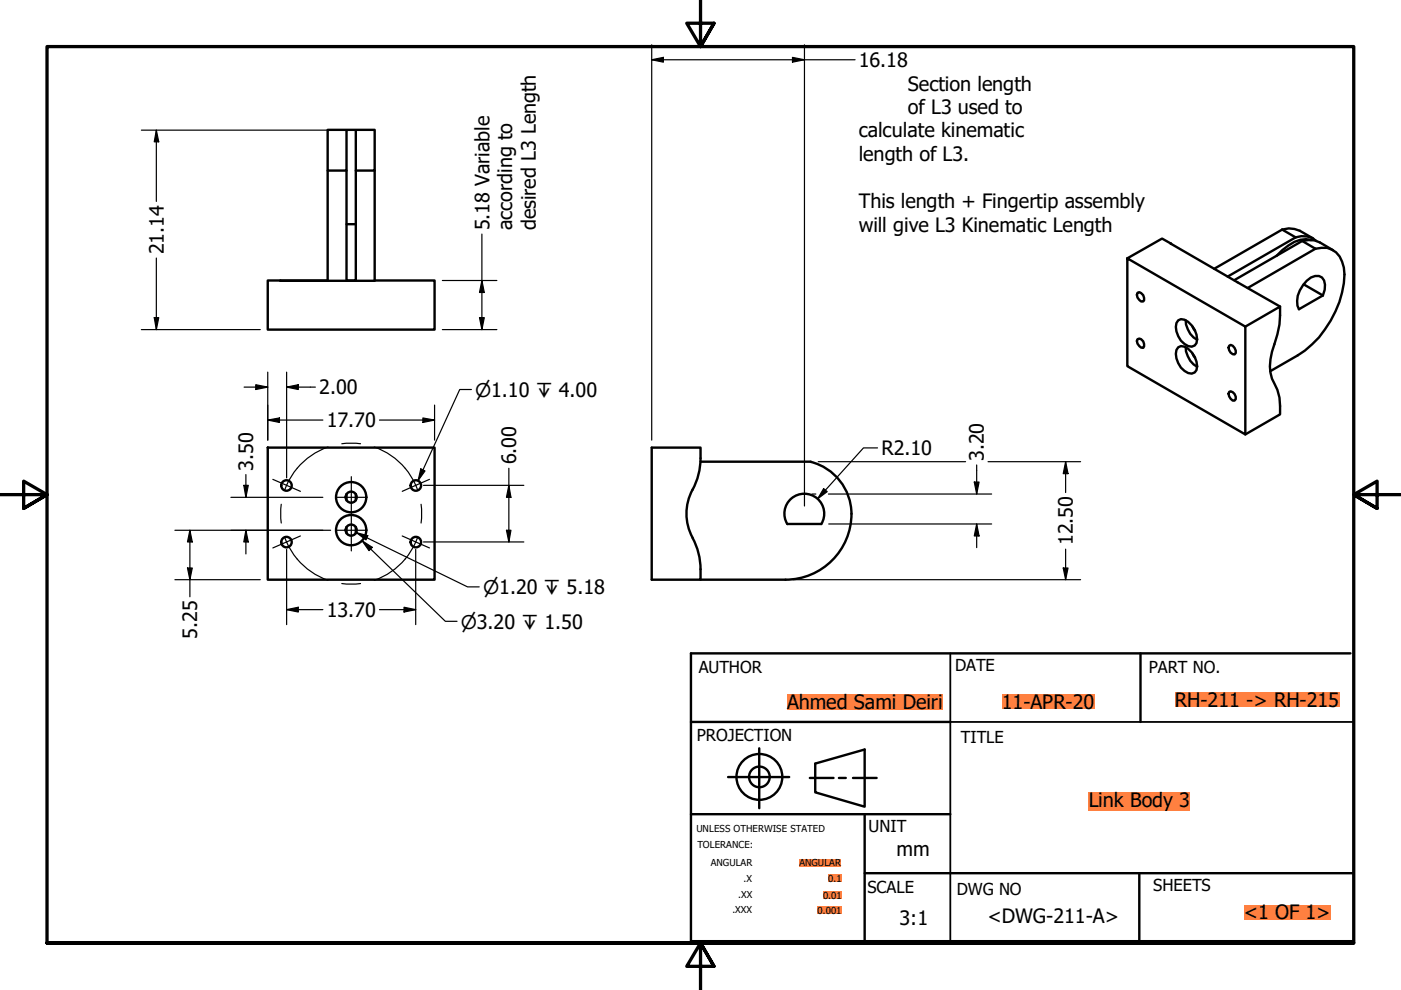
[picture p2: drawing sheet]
<svg xmlns="http://www.w3.org/2000/svg" width="297mm" height="210mm" viewBox="0 0 297 210" stroke-linecap="round" stroke-linejoin="round" font-family="sans-serif">
<!-- layer: Visible (ANSI) -->
<g fill="none" stroke="#000" stroke-width=".51">
<path d="M69.5 36.2v23.3M73.5 27.6v8.6h-4v-8.7h9.9v8.7h-4v-8.6M73.5 36.2v23.3h1.9v-23.3M79.4 36.2v23.3M59.4 59.5h20M69.5 59.5h-12.7v10.4h35.3v-10.4h-12.7M73.5 47.5h1.9M248.3 51.7l23.1 13.3M248.3 51.7l-1.9-1.1-7.4 4.2 25 14.5v22.8l-25-14.5v-22.8M271.8 48.7l1.4-.3 1.2 .1 1.2 .4 2.8 1.7M271.8 48.7l2.9 1.6M271.8 48.7l-14.4 8.3"/>
<path d="M274.7 50.3a4.4 4.4 0 0 1 4.4 .8M274.7 50.3l-14.4 8.3M276.1 51.1l1.3-.2 1.3 .1 1.1 .4 2.8 1.7M276.1 51.1l2.8 1.6M276.1 51.1l-14.4 8.3M277.1 59.5a2.48 2.48 0 0 1 3.2-.7 3.4 3.4 0 0 1 .2 3.8l-5.1 3a5.3 5.3 0 0 1 1.7-6.1zM278 50.9a5.5 5.5 0 0 0-4.8 1.1l-1.4 1.1-1.2 1.2M278.9 52.7a4.3 4.3 0 0 1 5.6 2.8 10.5 10.5 0 0 1 0 6.5 22.3 22.3 0 0 1-9.4 13.3l-5.8 3.4M278.9 52.7l-14.4 8.4M241.2 62.1a1.19 1.19 0 0 1 1.4 1.6l-.2 .2a1.34 1.34 0 0 1-1.2-1.8zM241.2 71.9l.4-.1a1.3 1.3 0 0 1 .8 2 1.42 1.42 0 0 1-1.2-1.9zM249.8 67.9a2.21 2.21 0 0 1 2.9 1.1 4.2 4.2 0 0 1 1 3.7l-.4 .6a2.31 2.31 0 0 1-2.9-1.1 4.4 4.4 0 0 1-1-3.7z"/>
<path d="M249.8 73.6a2.21 2.21 0 0 1 2.9 1.1 4.2 4.2 0 0 1 1 3.8l-.4 .5a2.31 2.31 0 0 1-2.9-1.1 4.4 4.4 0 0 1-1-3.7zM251.4 67.9a5 5 0 0 0 2.4 4.1M251.4 73.6a5 5 0 0 0 2.4 4.2M252.9 69.3l.5 .8M252.9 75l.5 .9M260.6 73.3l.3-.2a1.6 1.6 0 0 1 1.1 1.7l-.3 .4a1.36 1.36 0 0 1-1.1-1.9zM264 69.3l7.4-4.3a20.9 20.9 0 0 1-1.7 9.6 9.3 9.3 0 0 0 1.1 8l.5 1.7 .1 3.6-7.4 4.2M276.4 60.3l4.1 2.3M56.8 94.9h35.3v28h-35.3zM148.5 97.1v-2.2h-10.3v28h10.3v-2.2M148.5 97.9h23.4M148.5 97.2a15.1 15.1 0 0 1-2.1 7.6 11 11 0 0 0 .8 10l.7 1.6 .4 1.7 .2 2.6"/>
<path d="M171.9 97.9a11.6 11.6 0 0 1 7.9 15.4 14 14 0 0 1-13.3 9.6h-18M260.6 83.1a1.17 1.17 0 0 1 1.4 1.5l-.3 .3a1.36 1.36 0 0 1-1.1-1.8zM73.5 104.7v1.4M73.5 111.7v1.4M75.4 104.7v1.4M75.4 111.7v1.4M166.9 111.1h7.2a4.2 4.2 0 0 0-3.6-6.4 4.2 4.2 0 0 0-3.6 6.4"/>
<circle cx="60.7" cy="114.9" r="1.11"/>
<circle cx="60.7" cy="102.9" r="1.11"/>
<circle cx="74.5" cy="112.4" r="3.2"/>
<circle cx="74.5" cy="105.4" r="3.2"/>
<circle cx="74.5" cy="105.4" r="1.17"/>
<circle cx="74.5" cy="112.4" r="1.17"/>
<circle cx="88.2" cy="114.9" r="1.11"/>
<circle cx="88.2" cy="102.9" r="1.11"/>
</g>
<!-- layer: Border (ANSI) -->
<path d="M148.5 -.1v10l-2.9-5h5.8l-2.9 5 2.9-5M0 104.9h10l-5-2.9v5.8l5-2.9-5 2.9M297 104.9h-10l5-2.9v5.8l-5-2.9 5 2.9M10 199.9v-190h277v190h-277h277M151.4 204.9l-2.9-5 2.9 5h-5.8l2.9-5v10" fill="none" stroke="#000" stroke-width=".7"/>
<!-- layer: Title (ANSI) -->
<g fill="none" stroke="#000" stroke-width=".51">
<path d="M241.8 138.5v14.6M286.3 138.5h-139.8v61.1h140.5M146.5 153.1h55M161 158.7v12.7M146.5 172.6h55M154.4 164.8h12.9M171.7 164.9h5M172.8 161.9l10.5-3v12.1l-10.5-3zM177.9 164.9h1.4M180.8 164.9h5.1M183.3 172.6v27.3M183.3 185.1h103.5"/>
<path d="M241.6 185.1v14.8"/>
<circle cx="161" cy="164.7" r="4.9"/>
<circle cx="161" cy="164.7" r="2.19"/>
</g>
<path d="M201.5 138.5v61.1M201.5 153.1h85.3M139.3 199.9h147.5" fill="none" stroke="#000" stroke-width=".38"/>
<g fill="#ff8040">
<path d="M230.8 168h21.5v4h-21.5z" fill-rule="evenodd"/>
<path d="M212.4 147.2h19.6v3.2h-19.6z" fill-rule="evenodd"/>
<path d="M249.1 146.8h34.8v3.2h-34.8z" fill-rule="evenodd"/>
<path d="M166.9 147.2h32.9v3.2h-32.9z" fill-rule="evenodd"/>
<path d="M263.7 191.8h18.4v3.2h-18.4z" fill-rule="evenodd"/>
<path d="M169.5 182.2h8.9v1.5h-8.9z" fill-rule="evenodd"/>
<path d="M175.6 185.5h2.8v1.5h-2.8z" fill-rule="evenodd"/>
<path d="M174.5 189h4v1.6h-4z" fill-rule="evenodd"/>
<path d="M173.3 192.2h5.1v1.6h-5.1z" fill-rule="evenodd"/>
</g>
<!-- layer: Dimension (ANSI) -->
<g fill="none" stroke="#000" stroke-width=".25">
<path d="M138.2 12.7l2.5-.5v1zM138.2 12.7h43.1M138.2 9.5v83.8M168 12.2l2.6 .5-2.6 .5zM170.6 9.5v97.8M30 27.6h41.9M33.1 27.6l.6 2.5h-1zM33.1 27.6v15.1M33.1 54.7v15.2M93.8 59.5h11.5M102.2 59.5l.5 2.5h-1zM102.2 49.6v20.3"/>
<path d="M30 69.9h25.2M32.7 67.3h1l-.6 2.6zM56.8 78.9v14.4M60.8 78.9v22.4M93.8 69.9h11.5M101.7 67.3h1l-.5 2.6zM51.8 82.1h5M54.2 81.6l2.6 .5-2.6 .5zM56.8 89.1l2.4-.5v1zM56.8 89.1h11.7M60.8 82.1l2.4-.5v1zM60.8 82.1h6.1"/>
<path d="M80.5 89.1h11.6M89.7 88.6l2.4 .5-2.4 .5zM92.1 85.9v7.4M107.9 99.3v15.6M173.5 97.9h31.2M186.1 95h-3l-9.7 10.8M207.1 98.6v6.1M209.5 97.9h19.6M225.9 97.9l.5 2.5h-1zM225.9 97.9v6.5M37.1 112.4h33M40.3 112.4l.5 2.5h-1z"/>
<path d="M40.3 112.4v14.1M49 105.4h19.5M51.7 102.9h.9l-.5 2.5zM52.1 112.4l.5 2.5h-.9zM52.1 100.6v4.8M52.1 112.4v5M60.8 116.5v15.9M88.1 116.5v15.9M89.8 114.9h21.3M89.8 102.9h21.3M107.4 112.4h.9l-.4 2.5zM107.9 102.9l.4 2.5h-.9z"/>
<path d="M172.1 104.7h.9M174.6 103.6l.8 .6-2 1.6zM175.6 104.7h34.6M175.7 111.1h34.5M206.6 102.2h1l-.5 2.5zM207.1 111.1l.5 2.5h-1zM207.1 111.1v5M225.9 116.4v6.5M37.1 122.9h18.1M39.8 120.4h1l-.5 2.5zM60.8 129.3l2.4-.6v1.1zM60.8 129.3h7.7"/>
<path d="M80.5 129.3h7.6M85.7 128.7l2.4 .6-2.4 .5zM168.1 122.9h61M225.4 120.4h1l-.5 2.5z"/>
</g>
<g fill="#000">
<path d="M138.2 12.7l2.5-.5v1z" fill-rule="evenodd"/>
<path d="M168 12.2l2.6 .5-2.6 .5z" fill-rule="evenodd"/>
<path d="M33.1 27.6l.6 2.5h-1z" fill-rule="evenodd"/>
<path d="M32.7 67.3h1l-.6 2.6z" fill-rule="evenodd"/>
<path d="M101.7 67.3h1l-.5 2.6z" fill-rule="evenodd"/>
<path d="M102.2 59.5l.5 2.5h-1z" fill-rule="evenodd"/>
<path d="M54.2 81.6l2.6 .5-2.6 .5z" fill-rule="evenodd"/>
<path d="M56.8 89.1l2.4-.5v1z" fill-rule="evenodd"/>
<path d="M60.8 82.1l2.4-.5v1z" fill-rule="evenodd"/>
<path d="M89.7 88.6l2.4 .5-2.4 .5z" fill-rule="evenodd"/>
<path d="M40.3 112.4l.5 2.5h-1z" fill-rule="evenodd"/>
<path d="M51.7 102.9h.9l-.5 2.5z" fill-rule="evenodd"/>
<path d="M52.1 112.4l.5 2.5h-.9z" fill-rule="evenodd"/>
<path d="M107.4 112.4h.9l-.4 2.5z" fill-rule="evenodd"/>
<path d="M107.9 102.9l.4 2.5h-.9z" fill-rule="evenodd"/>
<path d="M174.6 103.6l.8 .6-2 1.6z" fill-rule="evenodd"/>
<path d="M206.6 102.2h1l-.5 2.5z" fill-rule="evenodd"/>
<path d="M207.1 111.1l.5 2.5h-1z" fill-rule="evenodd"/>
<path d="M225.9 97.9l.5 2.5h-1z" fill-rule="evenodd"/>
<path d="M39.8 120.4h1l-.5 2.5z" fill-rule="evenodd"/>
<path d="M60.8 129.3l2.4-.6v1.1z" fill-rule="evenodd"/>
<path d="M85.7 128.7l2.4 .6-2.4 .5z" fill-rule="evenodd"/>
<path d="M225.4 120.4h1l-.5 2.5z" fill-rule="evenodd"/>
</g>
<!-- layer: Center Mark (ANSI) -->
<path d="M57.8 101.6l5.9 2.6M63.7 113.6l-5.9 2.6M71.3 112.4h6.4M71.3 105.4h6.4M85.3 113.6l5.8 2.6M91.1 101.6l-5.8 2.6" fill="none" stroke="#000" stroke-width=".25"/>
<!-- layer: Centerline (ANSI) -->
<path d="M69.6 94.8a15 15 0 0 0-9.3 9.2M72.5 94.1l2-.1 1.9 .1M79.4 94.8a15 15 0 0 1 8.8 8.1M59.6 106.9l-.1 2 .1 2M60.3 113.8a15 15 0 0 0 9.3 9.2M74.5 101.1v15.7M88.2 102.9l.4 1.1M88.6 113.8a15 15 0 0 1-9.3 9.2M89.3 106.9l.1 2-.1 2M72.5 123.7l2 .2 1.9-.2" fill="none" stroke="#000" stroke-width=".25"/>
<!-- layer: Symbol (ANSI) -->
<path d="M89.2 99.4l.9 .5-1.5 2zM99.9 82.6h-2.4l-8.9 19.3M75.6 112.9l2.4 .7-.4 .9zM75.6 112.9l23.5 11.5h2.5M76.8 114.7l2.1 1.3-.7 .7zM76.8 114.7l17.6 17h2.5" fill="none" stroke="#000" stroke-width=".25"/>
<g fill="#000">
<path d="M89.2 99.4l.9 .5-1.5 2z" fill-rule="evenodd"/>
<path d="M75.6 112.9l2.4 .7-.4 .9z" fill-rule="evenodd"/>
<path d="M76.8 114.7l2.1 1.3-.7 .7z" fill-rule="evenodd"/>
</g>
<g font-size="4.2">
<text x="182.1" y="14.2">16.18</text>
<text x="192.5" y="19.2">Section length</text>
<text x="182.1" y="29.1">calculate kinematic</text>
<text x="192.5" y="24.2">of L3 used to</text>
<text x="182.1" y="34.1">length of L3.</text>
<text x="182.1" y="44.2">This length + Fingertip assembly</text>
<text x="34.7" y="53.9" transform="rotate(-90 34.7 53.9)">21.14</text>
<text x="103.8" y="48.9" transform="rotate(-90 103.8 48.9)">5.18 Variable</text>
<text x="108.6" y="48.9" transform="rotate(-90 108.6 48.9)">according to</text>
<text x="113.6" y="48.9" transform="rotate(-90 113.6 48.9)">desired L3 Length</text>
<text x="182.1" y="49.2">will give L3 Kinematic Length</text>
<text x="67.7" y="83.6">2.00</text>
<text x="69.3" y="90.6">17.70</text>
<text x="53.7" y="99.8" transform="rotate(-90 53.7 99.8)">3.50</text>
<text x="109.4" y="98.5" transform="rotate(-90 109.4 98.5)">6.00</text>
<text x="186.9" y="96.5">R2.10</text>
<text x="208.6" y="97.8" transform="rotate(-90 208.6 97.8)">3.20</text>
<text x="227.5" y="115.6" transform="rotate(-90 227.5 115.6)">12.50</text>
<text x="69.3" y="130.8">13.70</text>
<text x="41.8" y="135.5" transform="rotate(-90 41.8 135.5)">5.25</text>
<text x="249.1" y="149.9">RH-211 -&gt; RH-215</text>
<text x="166.9" y="150.3">Ahmed Sami Deiri</text>
<text x="212.4" y="150.3">11-APR-20</text>
<text x="230.8" y="171.2">Link Body 3</text>
<text x="190.1" y="181.5">mm</text>
<text x="190.7" y="196.2">3:1</text>
<text x="209.4" y="195.7">&lt;DWG-211-A&gt;</text>
<text x="263.7" y="194.9">&lt;1 OF 1&gt;</text>
</g>
<g font-size="4">
<text x="100.8" y="84.1">⌀1.10 ↧ 4.00</text>
<text x="102.4" y="126">⌀1.20 ↧ 5.18</text>
<text x="97.7" y="133.3">⌀3.20 ↧ 1.50</text>
</g>
<g font-size="3.5">
<text x="148.1" y="142.8">AUTHOR</text>
<text x="202.5" y="142.2">DATE</text>
<text x="243.6" y="142.8">PART NO.</text>
<text x="147.8" y="157.2">PROJECTION</text>
<text x="203.7" y="157.5">TITLE</text>
<text x="184.1" y="176.4">UNIT</text>
<text x="184" y="189.3">SCALE</text>
<text x="202.9" y="189.7">DWG NO</text>
<text x="244.5" y="188.9">SHEETS</text>
</g>
<g font-size="2">
<text x="147.6" y="176.4">UNLESS OTHERWISE STATED</text>
<text x="147.9" y="179.9">TOLERANCE:</text>
<text x="150.7" y="183.6">ANGULAR</text>
<text x="169.5" y="183.7">ANGULAR</text>
<text x="156.5" y="190.4">.XX</text>
<text x="157.6" y="187">.X</text>
<text x="174.5" y="190.5">0.01</text>
<text x="175.6" y="187">0.1</text>
<text x="155.3" y="193.6">.XXX</text>
<text x="173.3" y="193.7">0.001</text>
</g>
</svg>
